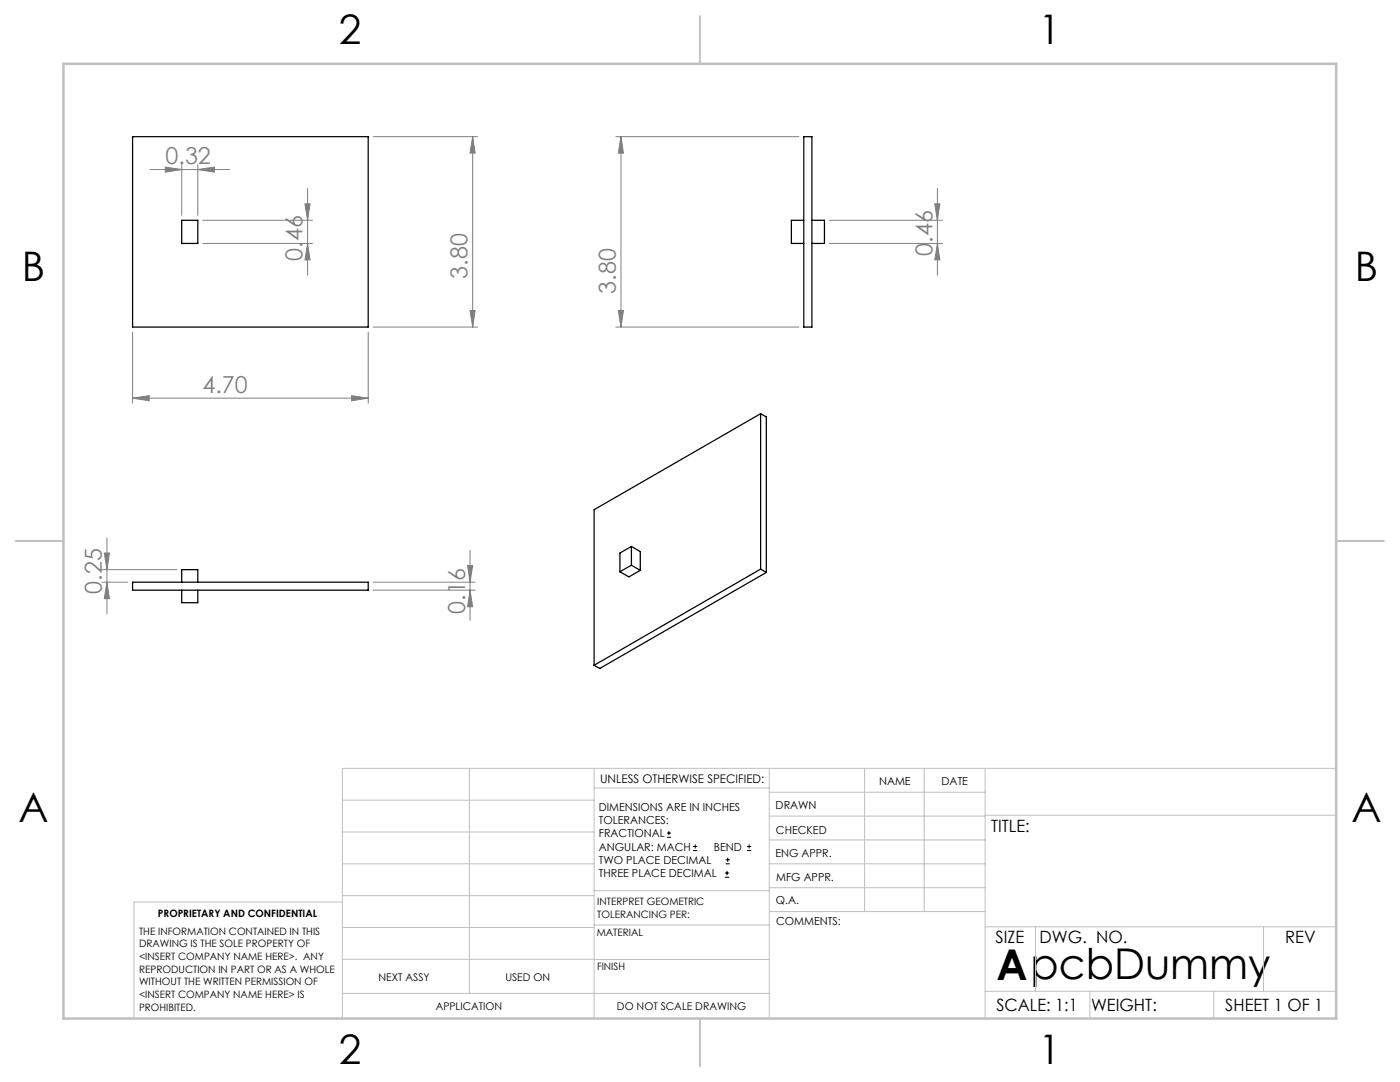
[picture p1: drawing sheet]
<svg xmlns="http://www.w3.org/2000/svg" width="279mm" height="216mm" viewBox="0 0 279 216" stroke-linecap="round" stroke-linejoin="round" font-family="sans-serif">
<g fill="none" stroke="#000" stroke-width=".2">
<path d="M133.1 167.1h.8M133.1 166.2h.8M133.5 165.8v.9M138.3 169.7h.8M138.3 168.9h.8M138.7 168.5v.8M144.7 175h.8M144.7 174.2h.8M144.8 172.4h.9M144.8 171.6h.9M145.1 173.8v.8M145.2 171.1v.9"/>
<path d="M149.1 169.7h.8M149.1 168.9h.8M149.5 168.5v.8"/>
</g>
<g fill="none" stroke="#808080" stroke-width=".2">
<path d="M29.9 33.8h15.9M33 33.3l3.3 .5-3.3 .6zM36.3 32.8v10.2M39.5 33.8l3.3-.5v1.1zM39.5 32.8v10.2M61.4 37.6v17.3M74.5 27.3h20.8M94.3 27.3l.5 3.3h-1zM94.3 27.3v38M122.9 27.3h36.5M123.9 27.3l.5 3.3h-1zM123.9 27.3v38"/>
<path d="M187.1 37.6v17.3M40.5 48.6h21.9M40.5 44h21.9M60.9 40.7h1l-.5 3.3zM61.4 48.6l.5 3.3h-1zM165.5 48.6h22.6M165.5 44h22.6M186.5 40.7h1.1l-.5 3.3zM187.1 48.6l.5 3.3h-1.1zM26.5 79.4l3.3-.4v1zM26.5 66.3v14.2M26.5 79.4h47"/>
<path d="M70.2 79l3.3 .4-3.3 .6zM73.5 66.3v14.2M74.5 65.3h20.8M93.8 61.9h1l-.5 3.4zM122.9 65.3h36.5M123.4 61.9h1l-.5 3.4zM20.3 116.2h5.2M20.3 113.7h15M20.8 110.3h1l-.5 3.4zM21.3 116.2l.5 3.3h-1zM21.3 107.3v15.2M74.5 116.2h20.3"/>
<path d="M74.5 117.8h20.3M93.3 112.9h1l-.5 3.3zM93.8 117.8l.5 3.3h-1zM93.8 109.8v14"/>
</g>
<g fill="none" stroke="#c0c0c0" stroke-width=".2">
<path d="M68.3 159.7h50.3M93.7 153.3v44.9M118.6 153.3v49.9M118.6 157.2h34.9M153.5 153.3v49.9M153.5 158.1h43.1M172.5 153.3v28.6M184.4 153.3v28.6M196.6 153.3v49.9M266.7 153.3h-198.4v49.9M68.3 178.7h50.3M68.3 172.4h50.3"/>
<path d="M68.3 166h50.3M68.3 180h-41.6v23.2M118.6 177.7h35M153.5 167.6h43.1M153.5 162.8h43.1M153.5 172.4h43.1M153.5 177.1h43.1M196.6 162.7h70.1M68.3 198.2h85.2M68.3 191.4l85.2 .1M68.3 185.1h50.3M118.6 184.6h35"/>
<path d="M153.6 181.9h43M196.6 197.8h70.1M196.6 184.9h70.1M206.7 184.9v12.9M217.5 197.8v5.4M242.2 197.8v5.4M252.2 184.9v12.9"/>
</g>
<path d="M139.7 3.2v9.5M3.1 107.9h9.6M266.7 107.9h9.5M139.7 203.2v9.6" fill="none" stroke="#c0c0c0" stroke-width=".25"/>
<path d="M12.7 12.7h254v190.5h-254z" fill="none" stroke="#c0c0c0" stroke-width=".5"/>
<g fill="#808080">
<path d="M39.5 33.8l3.3-.5v1.1zM33 33.3l3.3 .5-3.3 .6z"/>
<path d="M26.5 79.4l3.3-.4v1zM70.2 79l3.3 .4-3.3 .6z"/>
<path d="M61.4 48.6l.5 3.3h-1zM60.9 40.7h1l-.5 3.3zM123.4 61.9h1l-.5 3.4zM123.9 27.3l.5 3.3h-1z"/>
<path d="M93.8 61.9h1l-.5 3.4zM94.3 27.3l.5 3.3h-1z"/>
<path d="M93.3 112.9h1l-.5 3.3zM93.8 117.8l.5 3.3h-1zM20.8 110.3h1l-.5 3.4zM21.3 116.2l.5 3.3h-1zM186.5 40.7h1.1l-.5 3.3zM187.1 48.6l.5 3.3h-1.1z"/>
</g>
<g fill="none" stroke="#000" stroke-width=".25">
<path d="M26.5 27.3h47v38h-47zM160.4 27.3h1.6v38h-1.6zM36.3 44h3.2v4.6h-3.2zM160.4 44h-2.5v4.6h2.5M162 44h2.5v4.6h-2.5M151.8 82.5v31.1M151.8 82.5l1.1 .7v31M151.8 82.5l-33.2 19.2v31.1M26.5 116.2h47v1.6h-47zM36.3 116.2v-2.5h3.2v2.5M36.3 117.8v2.5h3.2v-2.5M126 109l1.8 1.1v3.7"/>
<path d="M126 109l-2.3 1.3v3.8M126 109v3.8M126 112.8l-2.3 1.3M126 112.8l1.8 1M127.8 113.8l-2.3 1.3-1.8-1M151.8 113.6l1.1 .6M151.8 113.6l-33.2 19.2M152.9 114.2l-33.2 19.2-1.1-.6"/>
</g>
<text font-size="8.5" x="198.9" y="195.5">ApcbDummy</text>
<g font-size="8.1">
<text x="67.6" y="8.9">2</text>
<text x="207.3" y="8.9">1</text>
<text x="4.4" y="56.1">B</text>
<text x="270.4" y="56.1">B</text>
<text x="3.7" y="164.1">A</text>
<text x="269.7" y="164.1">A</text>
<text x="67.6" y="212.4">2</text>
<text x="207.3" y="212.4">1</text>
</g>
<g font-size="4.7" fill="#808080">
<text x="33" y="32.8">0.32</text>
<text x="60.4" y="52" transform="rotate(-90 60.4 52)">0.46</text>
<text x="186.1" y="51" transform="rotate(-90 186.1 51)">0.46</text>
<text x="93.3" y="55.6" transform="rotate(-90 93.3 55.6)">3.80</text>
<text x="122.9" y="58.6" transform="rotate(-90 122.9 58.6)">3.80</text>
<text x="40.4" y="78.4">4.70</text>
<text x="20.3" y="118.4" transform="rotate(-90 20.3 118.4)">0.25</text>
<text x="92.8" y="122.5" transform="rotate(-90 92.8 122.5)">0.16</text>
</g>
<g font-size="3.4">
<text x="197.8" y="166">TITLE:</text>
<text x="198.7" y="188.1">SIZE</text>
<text x="207.5" y="188.1">DWG. NO.</text>
<text x="256.5" y="188.2">REV</text>
<text x="198.8" y="201.7">SCALE: 1:1</text>
<text x="217.7" y="201.8">WEIGHT:</text>
<text x="244.5" y="201.7">SHEET 1 OF 1</text>
</g>
<text font-size="2.4" x="119.8" y="156.2">UNLESS OTHERWISE SPECIFIED:</text>
<g font-size="2.2">
<text x="119.5" y="161.8">DIMENSIONS ARE IN INCHES</text>
<text x="154.8" y="161.4">DRAWN</text>
<text x="175.4" y="156.6">NAME</text>
<text x="187.9" y="156.7">DATE</text>
<text x="119.5" y="164.4">TOLERANCES:</text>
<text x="119.5" y="167.1">FRACTIONAL</text>
<text x="154.9" y="166.3">CHECKED</text>
<text x="119.5" y="169.7">ANGULAR: MACH</text>
<text x="119.5" y="172.4">TWO PLACE DECIMAL</text>
<text x="142.5" y="169.7">BEND</text>
<text x="154.8" y="171">ENG APPR.</text>
<text x="119.5" y="175">THREE PLACE DECIMAL</text>
<text x="154.9" y="175.7">MFG APPR.</text>
<text x="154.9" y="180.4">Q.A.</text>
<text x="154.9" y="184.6">COMMENTS:</text>
</g>
<g font-size="2.1">
<text x="75.5" y="195.7">NEXT ASSY</text>
<text x="100.9" y="195.7">USED ON</text>
<text x="86.9" y="201.5">APPLICATION</text>
<text x="123.1" y="201.6">DO NOT SCALE DRAWING</text>
</g>
<g font-size="2">
<text x="31.5" y="182.9">PROPRIETARY AND CONFIDENTIAL</text>
<text x="119.2" y="180.6">INTERPRET GEOMETRIC</text>
<text x="119.2" y="183.1">TOLERANCING PER:</text>
<text x="27.8" y="186.5">THE INFORMATION CONTAINED IN THIS</text>
<text x="27.8" y="189">DRAWING IS THE SOLE PROPERTY OF</text>
<text x="27.8" y="191.6">&lt;INSERT COMPANY NAME HERE&gt;. ANY</text>
<text x="119.1" y="186.7">MATERIAL</text>
<text x="27.8" y="194.1">REPRODUCTION IN PART OR AS A WHOLE</text>
<text x="27.8" y="196.6">WITHOUT THE WRITTEN PERMISSION OF</text>
<text x="119.1" y="193.5">FINISH</text>
<text x="27.8" y="199.1">&lt;INSERT COMPANY NAME HERE&gt; IS</text>
<text x="27.8" y="201.7">PROHIBITED.</text>
</g>
</svg>
